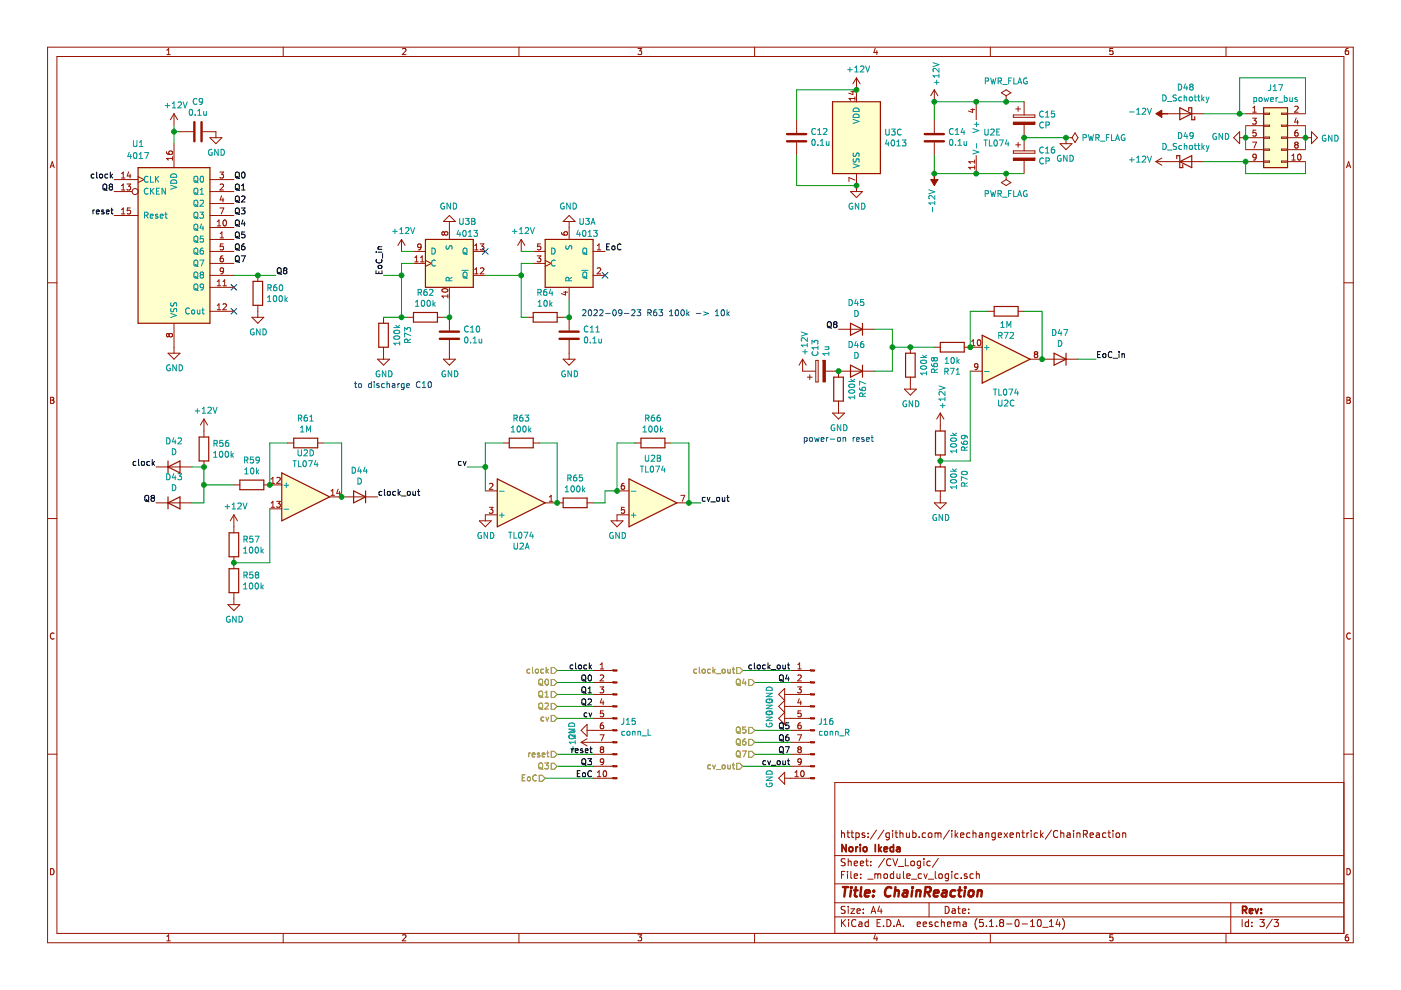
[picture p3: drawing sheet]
EESchema Schematic File Version 4
EELAYER 30 0
EELAYER END
$Descr A4 11693 8268
encoding utf-8
Sheet 3 3
Title "ChainReaction"
Date ""
Rev ""
Comp "Norio Ikeda"
Comment1 "https://github.com/ikechangexentrick/ChainReaction"
Comment2 ""
Comment3 ""
Comment4 ""
$EndDescr
$Comp
L Device:R R?
U 1 1
P 4350 3700
AR Path="/62E5D4CB" Ref="R?"  Part="1" 
AR Path="/62DBAF4C/62E5D4CB" Ref="R63"  Part="1" 
F 0 "R63" V 4143 3700 50  0000 C CNN
F 1 "100k" V 4234 3700 50  0000 C CNN
F 2 "Resistor_THT:R_Axial_DIN0207_L6.3mm_D2.5mm_P2.54mm_Vertical" V 4280 3700 50  0001 C CNN
F 3 "~" H 4350 3700 50  0001 C CNN
	1    4350 3700
	0    1    1    0   
$EndComp
$Comp
L power:GND #PWR?
U 1 1
P 4050 4300
AR Path="/62E5D4D1" Ref="#PWR?"  Part="1" 
AR Path="/62DBAF4C/62E5D4D1" Ref="#PWR081"  Part="1" 
F 0 "#PWR081" H 4050 4050 50  0001 C CNN
F 1 "GND" H 4055 4127 50  0000 C CNN
F 2 "" H 4050 4300 50  0001 C CNN
F 3 "" H 4050 4300 50  0001 C CNN
	1    4050 4300
	1    0    0    -1  
$EndComp
Wire Wire Line
	4200 3700 4050 3700
Wire Wire Line
	4500 3700 4650 3700
Wire Wire Line
	4650 3700 4650 4200
$Comp
L Device:R R?
U 1 1
P 4800 4200
AR Path="/62E5D4DB" Ref="R?"  Part="1" 
AR Path="/62DBAF4C/62E5D4DB" Ref="R65"  Part="1" 
F 0 "R65" V 4593 4200 50  0000 C CNN
F 1 "100k" V 4684 4200 50  0000 C CNN
F 2 "Resistor_THT:R_Axial_DIN0207_L6.3mm_D2.5mm_P2.54mm_Vertical" V 4730 4200 50  0001 C CNN
F 3 "~" H 4800 4200 50  0001 C CNN
	1    4800 4200
	0    1    1    0   
$EndComp
Connection ~ 4650 4200
$Comp
L Device:R R?
U 1 1
P 5450 3700
AR Path="/62E5D4E2" Ref="R?"  Part="1" 
AR Path="/62DBAF4C/62E5D4E2" Ref="R66"  Part="1" 
F 0 "R66" V 5243 3700 50  0000 C CNN
F 1 "100k" V 5334 3700 50  0000 C CNN
F 2 "Resistor_THT:R_Axial_DIN0207_L6.3mm_D2.5mm_P2.54mm_Vertical" V 5380 3700 50  0001 C CNN
F 3 "~" H 5450 3700 50  0001 C CNN
	1    5450 3700
	0    1    1    0   
$EndComp
Wire Wire Line
	4950 4200 5050 4200
Wire Wire Line
	5050 4200 5050 4100
Wire Wire Line
	5050 4100 5150 4100
Wire Wire Line
	5150 4100 5150 3700
Wire Wire Line
	5150 3700 5300 3700
Connection ~ 5150 4100
Wire Wire Line
	5600 3700 5750 3700
Wire Wire Line
	5750 3700 5750 4200
$Comp
L power:GND #PWR?
U 1 1
P 5150 4300
AR Path="/62E5D4F0" Ref="#PWR?"  Part="1" 
AR Path="/62DBAF4C/62E5D4F0" Ref="#PWR087"  Part="1" 
F 0 "#PWR087" H 5150 4050 50  0001 C CNN
F 1 "GND" H 5155 4127 50  0000 C CNN
F 2 "" H 5150 4300 50  0001 C CNN
F 3 "" H 5150 4300 50  0001 C CNN
	1    5150 4300
	1    0    0    -1  
$EndComp
Text Label 5850 4200 0    50   ~ 0
cv_out
Wire Wire Line
	5750 4200 5850 4200
Connection ~ 5750 4200
Text Label 7000 2750 2    50   ~ 0
Q8
Text Label 9150 3000 0    50   ~ 0
EoC_in
$Comp
L 4xxx:4013 U?
U 3 1
P 7150 1150
AR Path="/62DB5276/6304DAAF" Ref="U?"  Part="3" 
AR Path="/62DBAF4C/6304DAAF" Ref="U3"  Part="3" 
F 0 "U3" H 7380 1196 50  0000 L CNN
F 1 "4013" H 7380 1105 50  0000 L CNN
F 2 "Package_DIP:DIP-14_W7.62mm" H 7150 1150 50  0001 C CNN
F 3 "http://www.onsemi.com/pub/Collateral/MC14013B-D.PDF" H 7150 1150 50  0001 C CNN
	3    7150 1150
	1    0    0    -1  
$EndComp
$Comp
L Device:C C?
U 1 1
P 6650 1150
AR Path="/62DB5276/6304DAB5" Ref="C?"  Part="1" 
AR Path="/62DBAF4C/6304DAB5" Ref="C12"  Part="1" 
F 0 "C12" H 6535 1104 50  0000 R CNN
F 1 "0.1u" H 6535 1195 50  0000 R CNN
F 2 "Attenuverter:C_Axial_L4.8mm_D2.0mm_P2.54mm_Horizontal" H 6688 1000 50  0001 C CNN
F 3 "~" H 6650 1150 50  0001 C CNN
	1    6650 1150
	-1   0    0    1   
$EndComp
$Comp
L power:GND #PWR?
U 1 1
P 7150 1550
AR Path="/62DB5276/6304DABB" Ref="#PWR?"  Part="1" 
AR Path="/62DBAF4C/6304DABB" Ref="#PWR095"  Part="1" 
F 0 "#PWR095" H 7150 1300 50  0001 C CNN
F 1 "GND" H 7155 1377 50  0000 C CNN
F 2 "" H 7150 1550 50  0001 C CNN
F 3 "" H 7150 1550 50  0001 C CNN
	1    7150 1550
	1    0    0    -1  
$EndComp
$Comp
L power:+12V #PWR?
U 1 1
P 7150 750
AR Path="/62DB5276/6304DAC1" Ref="#PWR?"  Part="1" 
AR Path="/62DBAF4C/6304DAC1" Ref="#PWR094"  Part="1" 
F 0 "#PWR094" H 7150 600 50  0001 C CNN
F 1 "+12V" H 7165 923 50  0000 C CNN
F 2 "" H 7150 750 50  0001 C CNN
F 3 "" H 7150 750 50  0001 C CNN
	1    7150 750 
	1    0    0    -1  
$EndComp
Wire Wire Line
	7150 750  6650 750 
Wire Wire Line
	6650 750  6650 1000
Connection ~ 7150 750 
Wire Wire Line
	6650 1300 6650 1550
Wire Wire Line
	6650 1550 7150 1550
Connection ~ 7150 1550
$Comp
L Connector_Generic:Conn_02x05_Odd_Even J?
U 1 1
P 10600 1150
AR Path="/62DB5276/6304DACD" Ref="J?"  Part="1" 
AR Path="/62DBAF4C/6304DACD" Ref="J17"  Part="1" 
F 0 "J17" H 10650 1567 50  0000 C CNN
F 1 "power_bus" H 10650 1476 50  0000 C CNN
F 2 "Connector_PinHeader_2.54mm:PinHeader_2x05_P2.54mm_Vertical" H 10600 1150 50  0001 C CNN
F 3 "~" H 10600 1150 50  0001 C CNN
	1    10600 1150
	1    0    0    -1  
$EndComp
$Comp
L Device:D_Schottky D?
U 1 1
P 9900 950
AR Path="/62DB5276/6304DAD3" Ref="D?"  Part="1" 
AR Path="/62DBAF4C/6304DAD3" Ref="D48"  Part="1" 
F 0 "D48" H 9900 733 50  0000 C CNN
F 1 "D_Schottky" H 9900 824 50  0000 C CNN
F 2 "Diode_THT:D_DO-15_P2.54mm_Vertical_AnodeUp" H 9900 950 50  0001 C CNN
F 3 "~" H 9900 950 50  0001 C CNN
	1    9900 950 
	-1   0    0    1   
$EndComp
$Comp
L Device:D_Schottky D?
U 1 1
P 9900 1350
AR Path="/62DB5276/6304DAD9" Ref="D?"  Part="1" 
AR Path="/62DBAF4C/6304DAD9" Ref="D49"  Part="1" 
F 0 "D49" H 9900 1567 50  0000 C CNN
F 1 "D_Schottky" H 9900 1476 50  0000 C CNN
F 2 "Diode_THT:D_DO-15_P2.54mm_Vertical_AnodeUp" H 9900 1350 50  0001 C CNN
F 3 "~" H 9900 1350 50  0001 C CNN
	1    9900 1350
	1    0    0    -1  
$EndComp
$Comp
L power:GND #PWR?
U 1 1
P 10400 1150
AR Path="/62DB5276/6304DADF" Ref="#PWR?"  Part="1" 
AR Path="/62DBAF4C/6304DADF" Ref="#PWR0105"  Part="1" 
F 0 "#PWR0105" H 10400 900 50  0001 C CNN
F 1 "GND" V 10405 1022 50  0000 R CNN
F 2 "" H 10400 1150 50  0001 C CNN
F 3 "" H 10400 1150 50  0001 C CNN
	1    10400 1150
	0    1    -1   0   
$EndComp
$Comp
L power:GND #PWR?
U 1 1
P 10900 1150
AR Path="/62DB5276/6304DAE5" Ref="#PWR?"  Part="1" 
AR Path="/62DBAF4C/6304DAE5" Ref="#PWR0106"  Part="1" 
F 0 "#PWR0106" H 10900 900 50  0001 C CNN
F 1 "GND" V 10905 1022 50  0000 R CNN
F 2 "" H 10900 1150 50  0001 C CNN
F 3 "" H 10900 1150 50  0001 C CNN
	1    10900 1150
	0    -1   1    0   
$EndComp
Wire Wire Line
	10050 950  10350 950 
Wire Wire Line
	10350 950  10350 650 
Wire Wire Line
	10350 650  10900 650 
Wire Wire Line
	10900 650  10900 950 
Connection ~ 10350 950 
Wire Wire Line
	10350 950  10400 950 
Wire Wire Line
	10900 1350 10900 1450
Wire Wire Line
	10900 1450 10400 1450
Wire Wire Line
	10400 1450 10400 1350
Wire Wire Line
	10050 1350 10400 1350
Connection ~ 10400 1350
$Comp
L power:+12V #PWR?
U 1 1
P 9750 1350
AR Path="/62DB5276/6304DAF6" Ref="#PWR?"  Part="1" 
AR Path="/62DBAF4C/6304DAF6" Ref="#PWR0104"  Part="1" 
F 0 "#PWR0104" H 9750 1200 50  0001 C CNN
F 1 "+12V" V 9765 1478 50  0000 L CNN
F 2 "" H 9750 1350 50  0001 C CNN
F 3 "" H 9750 1350 50  0001 C CNN
	1    9750 1350
	0    -1   -1   0   
$EndComp
$Comp
L power:-12V #PWR?
U 1 1
P 9750 950
AR Path="/62DB5276/6304DAFC" Ref="#PWR?"  Part="1" 
AR Path="/62DBAF4C/6304DAFC" Ref="#PWR0103"  Part="1" 
F 0 "#PWR0103" H 9750 1050 50  0001 C CNN
F 1 "-12V" V 9765 1078 50  0000 L CNN
F 2 "" H 9750 950 50  0001 C CNN
F 3 "" H 9750 950 50  0001 C CNN
	1    9750 950 
	0    -1   -1   0   
$EndComp
$Comp
L Device:CP C?
U 1 1
P 8550 1000
AR Path="/62DB5276/6304DB02" Ref="C?"  Part="1" 
AR Path="/62DBAF4C/6304DB02" Ref="C15"  Part="1" 
F 0 "C15" H 8668 1046 50  0000 L CNN
F 1 "CP" H 8668 955 50  0000 L CNN
F 2 "Capacitor_THT:CP_Radial_D6.3mm_P2.50mm" H 8588 850 50  0001 C CNN
F 3 "~" H 8550 1000 50  0001 C CNN
	1    8550 1000
	1    0    0    -1  
$EndComp
$Comp
L Device:CP C?
U 1 1
P 8550 1300
AR Path="/62DB5276/6304DB08" Ref="C?"  Part="1" 
AR Path="/62DBAF4C/6304DB08" Ref="C16"  Part="1" 
F 0 "C16" H 8668 1346 50  0000 L CNN
F 1 "CP" H 8668 1255 50  0000 L CNN
F 2 "Capacitor_THT:CP_Radial_D6.3mm_P2.50mm" H 8588 1150 50  0001 C CNN
F 3 "~" H 8550 1300 50  0001 C CNN
	1    8550 1300
	1    0    0    -1  
$EndComp
$Comp
L power:GND #PWR?
U 1 1
P 8900 1150
AR Path="/62DB5276/6304DB0E" Ref="#PWR?"  Part="1" 
AR Path="/62DBAF4C/6304DB0E" Ref="#PWR0101"  Part="1" 
F 0 "#PWR0101" H 8900 900 50  0001 C CNN
F 1 "GND" H 8905 977 50  0000 C CNN
F 2 "" H 8900 1150 50  0001 C CNN
F 3 "" H 8900 1150 50  0001 C CNN
	1    8900 1150
	-1   0    0    -1  
$EndComp
Wire Wire Line
	8550 1150 8900 1150
Connection ~ 8550 1150
Wire Wire Line
	8550 850  8400 850 
$Comp
L power:PWR_FLAG #FLG?
U 1 1
P 8900 1150
AR Path="/62DB5276/6304DB17" Ref="#FLG?"  Part="1" 
AR Path="/62DBAF4C/6304DB17" Ref="#FLG03"  Part="1" 
F 0 "#FLG03" H 8900 1225 50  0001 C CNN
F 1 "PWR_FLAG" V 8900 1278 50  0000 L CNN
F 2 "" H 8900 1150 50  0001 C CNN
F 3 "~" H 8900 1150 50  0001 C CNN
	1    8900 1150
	0    1    1    0   
$EndComp
Connection ~ 8900 1150
$Comp
L power:PWR_FLAG #FLG?
U 1 1
P 8400 850
AR Path="/62DB5276/6304DB1E" Ref="#FLG?"  Part="1" 
AR Path="/62DBAF4C/6304DB1E" Ref="#FLG01"  Part="1" 
F 0 "#FLG01" H 8400 925 50  0001 C CNN
F 1 "PWR_FLAG" H 8400 1023 50  0000 C CNN
F 2 "" H 8400 850 50  0001 C CNN
F 3 "~" H 8400 850 50  0001 C CNN
	1    8400 850 
	1    0    0    -1  
$EndComp
$Comp
L power:PWR_FLAG #FLG?
U 1 1
P 8400 1450
AR Path="/62DB5276/6304DB24" Ref="#FLG?"  Part="1" 
AR Path="/62DBAF4C/6304DB24" Ref="#FLG02"  Part="1" 
F 0 "#FLG02" H 8400 1525 50  0001 C CNN
F 1 "PWR_FLAG" H 8400 1623 50  0000 C CNN
F 2 "" H 8400 1450 50  0001 C CNN
F 3 "~" H 8400 1450 50  0001 C CNN
	1    8400 1450
	-1   0    0    1   
$EndComp
Wire Wire Line
	8400 1450 8550 1450
$Comp
L Device:C C?
U 1 1
P 7800 1150
AR Path="/62DB5276/6304DB31" Ref="C?"  Part="1" 
AR Path="/62DBAF4C/6304DB31" Ref="C14"  Part="1" 
F 0 "C14" H 7685 1104 50  0000 R CNN
F 1 "0.1u" H 7685 1195 50  0000 R CNN
F 2 "Attenuverter:C_Axial_L4.8mm_D2.0mm_P2.54mm_Horizontal" H 7838 1000 50  0001 C CNN
F 3 "~" H 7800 1150 50  0001 C CNN
	1    7800 1150
	-1   0    0    1   
$EndComp
Wire Wire Line
	7800 850  7800 1000
Connection ~ 8400 850 
Wire Wire Line
	7800 1300 7800 1450
Connection ~ 8400 1450
$Comp
L 4xxx:4017 U?
U 1 1
P 1450 2000
AR Path="/6304DB41" Ref="U?"  Part="1" 
AR Path="/62DB5276/6304DB41" Ref="U?"  Part="1" 
AR Path="/62DBAF4C/6304DB41" Ref="U1"  Part="1" 
F 0 "U1" H 1150 2800 50  0000 C CNN
F 1 "4017" H 1150 2700 50  0000 C CNN
F 2 "Package_DIP:DIP-16_W7.62mm" H 1450 2000 50  0001 C CNN
F 3 "http://www.intersil.com/content/dam/Intersil/documents/cd40/cd4017bms-22bms.pdf" H 1450 2000 50  0001 C CNN
	1    1450 2000
	1    0    0    -1  
$EndComp
Text Label 1950 1500 0    50   ~ 0
Q0
Text Label 1950 1600 0    50   ~ 0
Q1
Text Label 1950 1700 0    50   ~ 0
Q2
Text Label 1950 1800 0    50   ~ 0
Q3
Text Label 1950 1900 0    50   ~ 0
Q4
Text Label 1950 2000 0    50   ~ 0
Q5
Text Label 1950 2100 0    50   ~ 0
Q6
Text Label 1950 2200 0    50   ~ 0
Q7
Text Label 950  1800 2    50   ~ 0
reset
Text Label 950  1500 2    50   ~ 0
clock
Text Label 2300 2300 0    50   ~ 0
Q8
Wire Wire Line
	1950 2300 2150 2300
$Comp
L Device:R R?
U 1 1
P 2150 2450
AR Path="/6304DB53" Ref="R?"  Part="1" 
AR Path="/62DB5276/6304DB53" Ref="R?"  Part="1" 
AR Path="/62DBAF4C/6304DB53" Ref="R60"  Part="1" 
F 0 "R60" H 2220 2496 50  0000 L CNN
F 1 "100k" H 2220 2405 50  0000 L CNN
F 2 "Resistor_THT:R_Axial_DIN0207_L6.3mm_D2.5mm_P2.54mm_Vertical" V 2080 2450 50  0001 C CNN
F 3 "~" H 2150 2450 50  0001 C CNN
	1    2150 2450
	1    0    0    -1  
$EndComp
$Comp
L power:GND #PWR?
U 1 1
P 2150 2600
AR Path="/6304DB59" Ref="#PWR?"  Part="1" 
AR Path="/62DB5276/6304DB59" Ref="#PWR?"  Part="1" 
AR Path="/62DBAF4C/6304DB59" Ref="#PWR077"  Part="1" 
F 0 "#PWR077" H 2150 2350 50  0001 C CNN
F 1 "GND" H 2155 2427 50  0000 C CNN
F 2 "" H 2150 2600 50  0001 C CNN
F 3 "" H 2150 2600 50  0001 C CNN
	1    2150 2600
	1    0    0    -1  
$EndComp
NoConn ~ 1950 2400
NoConn ~ 1950 2600
$Comp
L power:GND #PWR?
U 1 1
P 1450 2900
AR Path="/6304DB61" Ref="#PWR?"  Part="1" 
AR Path="/62DB5276/6304DB61" Ref="#PWR?"  Part="1" 
AR Path="/62DBAF4C/6304DB61" Ref="#PWR072"  Part="1" 
F 0 "#PWR072" H 1450 2650 50  0001 C CNN
F 1 "GND" H 1455 2727 50  0000 C CNN
F 2 "" H 1450 2900 50  0001 C CNN
F 3 "" H 1450 2900 50  0001 C CNN
	1    1450 2900
	1    0    0    -1  
$EndComp
$Comp
L power:+12V #PWR?
U 1 1
P 1450 1050
AR Path="/6304DB67" Ref="#PWR?"  Part="1" 
AR Path="/62DB5276/6304DB67" Ref="#PWR?"  Part="1" 
AR Path="/62DBAF4C/6304DB67" Ref="#PWR071"  Part="1" 
F 0 "#PWR071" H 1450 900 50  0001 C CNN
F 1 "+12V" H 1465 1223 50  0000 C CNN
F 2 "" H 1450 1050 50  0001 C CNN
F 3 "" H 1450 1050 50  0001 C CNN
	1    1450 1050
	1    0    0    -1  
$EndComp
$Comp
L Device:C C?
U 1 1
P 1650 1100
AR Path="/6304DB6D" Ref="C?"  Part="1" 
AR Path="/62DB5276/6304DB6D" Ref="C?"  Part="1" 
AR Path="/62DBAF4C/6304DB6D" Ref="C9"  Part="1" 
F 0 "C9" V 1398 1100 50  0000 C CNN
F 1 "0.1u" V 1489 1100 50  0000 C CNN
F 2 "Attenuverter:C_Axial_L4.8mm_D2.0mm_P2.54mm_Horizontal" H 1688 950 50  0001 C CNN
F 3 "~" H 1650 1100 50  0001 C CNN
	1    1650 1100
	0    1    1    0   
$EndComp
$Comp
L power:GND #PWR?
U 1 1
P 1800 1100
AR Path="/6304DB73" Ref="#PWR?"  Part="1" 
AR Path="/62DB5276/6304DB73" Ref="#PWR?"  Part="1" 
AR Path="/62DBAF4C/6304DB73" Ref="#PWR074"  Part="1" 
F 0 "#PWR074" H 1800 850 50  0001 C CNN
F 1 "GND" H 1805 927 50  0000 C CNN
F 2 "" H 1800 1100 50  0001 C CNN
F 3 "" H 1800 1100 50  0001 C CNN
	1    1800 1100
	1    0    0    -1  
$EndComp
Wire Wire Line
	1450 1050 1450 1100
Wire Wire Line
	1450 1100 1500 1100
Connection ~ 1450 1100
Wire Wire Line
	1450 1100 1450 1200
Text Label 950  1600 2    50   ~ 0
Q8
$Comp
L 4xxx:4013 U?
U 1 1
P 4750 2200
AR Path="/6304DB7E" Ref="U?"  Part="1" 
AR Path="/62DB5276/6304DB7E" Ref="U?"  Part="1" 
AR Path="/62DBAF4C/6304DB7E" Ref="U3"  Part="1" 
F 0 "U3" H 4900 2550 50  0000 C CNN
F 1 "4013" H 4900 2450 50  0000 C CNN
F 2 "Package_DIP:DIP-14_W7.62mm" H 4750 2200 50  0001 C CNN
F 3 "http://www.onsemi.com/pub/Collateral/MC14013B-D.PDF" H 4750 2200 50  0001 C CNN
	1    4750 2200
	1    0    0    -1  
$EndComp
$Comp
L 4xxx:4013 U?
U 2 1
P 3750 2200
AR Path="/6304DB84" Ref="U?"  Part="2" 
AR Path="/62DB5276/6304DB84" Ref="U?"  Part="2" 
AR Path="/62DBAF4C/6304DB84" Ref="U3"  Part="2" 
F 0 "U3" H 3900 2550 50  0000 C CNN
F 1 "4013" H 3900 2450 50  0000 C CNN
F 2 "Package_DIP:DIP-14_W7.62mm" H 3750 2200 50  0001 C CNN
F 3 "http://www.onsemi.com/pub/Collateral/MC14013B-D.PDF" H 3750 2200 50  0001 C CNN
	2    3750 2200
	1    0    0    -1  
$EndComp
$Comp
L Device:R R?
U 1 1
P 3550 2650
AR Path="/6304DB8A" Ref="R?"  Part="1" 
AR Path="/62DB5276/6304DB8A" Ref="R?"  Part="1" 
AR Path="/62DBAF4C/6304DB8A" Ref="R62"  Part="1" 
F 0 "R62" V 3343 2650 50  0000 C CNN
F 1 "100k" V 3434 2650 50  0000 C CNN
F 2 "Resistor_THT:R_Axial_DIN0207_L6.3mm_D2.5mm_P2.54mm_Vertical" V 3480 2650 50  0001 C CNN
F 3 "~" H 3550 2650 50  0001 C CNN
	1    3550 2650
	0    1    1    0   
$EndComp
$Comp
L Device:C C?
U 1 1
P 3750 2800
AR Path="/6304DB90" Ref="C?"  Part="1" 
AR Path="/62DB5276/6304DB90" Ref="C?"  Part="1" 
AR Path="/62DBAF4C/6304DB90" Ref="C10"  Part="1" 
F 0 "C10" H 3635 2754 50  0000 R CNN
F 1 "0.1u" H 3635 2845 50  0000 R CNN
F 2 "Attenuverter:C_Axial_L4.8mm_D3.1mm_P5.08mm_Horizontal" H 3788 2650 50  0001 C CNN
F 3 "~" H 3750 2800 50  0001 C CNN
	1    3750 2800
	-1   0    0    1   
$EndComp
$Comp
L power:GND #PWR?
U 1 1
P 3750 2950
AR Path="/6304DB96" Ref="#PWR?"  Part="1" 
AR Path="/62DB5276/6304DB96" Ref="#PWR?"  Part="1" 
AR Path="/62DBAF4C/6304DB96" Ref="#PWR080"  Part="1" 
F 0 "#PWR080" H 3750 2700 50  0001 C CNN
F 1 "GND" H 3755 2777 50  0000 C CNN
F 2 "" H 3750 2950 50  0001 C CNN
F 3 "" H 3750 2950 50  0001 C CNN
	1    3750 2950
	1    0    0    -1  
$EndComp
Wire Wire Line
	3750 2500 3750 2650
Wire Wire Line
	3750 2650 3700 2650
Connection ~ 3750 2650
Wire Wire Line
	3400 2650 3350 2650
Wire Wire Line
	3350 2650 3350 2300
Wire Wire Line
	3350 2200 3450 2200
Wire Wire Line
	3450 2100 3350 2100
$Comp
L power:+12V #PWR?
U 1 1
P 3350 2100
AR Path="/6304DBA3" Ref="#PWR?"  Part="1" 
AR Path="/62DB5276/6304DBA3" Ref="#PWR?"  Part="1" 
AR Path="/62DBAF4C/6304DBA3" Ref="#PWR078"  Part="1" 
F 0 "#PWR078" H 3350 1950 50  0001 C CNN
F 1 "+12V" H 3365 2273 50  0000 C CNN
F 2 "" H 3350 2100 50  0001 C CNN
F 3 "" H 3350 2100 50  0001 C CNN
	1    3350 2100
	1    0    0    -1  
$EndComp
$Comp
L power:GND #PWR?
U 1 1
P 3750 1900
AR Path="/6304DBA9" Ref="#PWR?"  Part="1" 
AR Path="/62DB5276/6304DBA9" Ref="#PWR?"  Part="1" 
AR Path="/62DBAF4C/6304DBA9" Ref="#PWR079"  Part="1" 
F 0 "#PWR079" H 3750 1650 50  0001 C CNN
F 1 "GND" H 3755 1727 50  0000 C CNN
F 2 "" H 3750 1900 50  0001 C CNN
F 3 "" H 3750 1900 50  0001 C CNN
	1    3750 1900
	-1   0    0    1   
$EndComp
Wire Wire Line
	4450 2100 4350 2100
$Comp
L power:+12V #PWR?
U 1 1
P 4350 2100
AR Path="/6304DBB0" Ref="#PWR?"  Part="1" 
AR Path="/62DB5276/6304DBB0" Ref="#PWR?"  Part="1" 
AR Path="/62DBAF4C/6304DBB0" Ref="#PWR082"  Part="1" 
F 0 "#PWR082" H 4350 1950 50  0001 C CNN
F 1 "+12V" H 4365 2273 50  0000 C CNN
F 2 "" H 4350 2100 50  0001 C CNN
F 3 "" H 4350 2100 50  0001 C CNN
	1    4350 2100
	1    0    0    -1  
$EndComp
$Comp
L Device:R R?
U 1 1
P 4550 2650
AR Path="/6304DBB6" Ref="R?"  Part="1" 
AR Path="/62DB5276/6304DBB6" Ref="R?"  Part="1" 
AR Path="/62DBAF4C/6304DBB6" Ref="R64"  Part="1" 
F 0 "R64" V 4343 2650 50  0000 C CNN
F 1 "10k" V 4434 2650 50  0000 C CNN
F 2 "Resistor_THT:R_Axial_DIN0207_L6.3mm_D2.5mm_P2.54mm_Vertical" V 4480 2650 50  0001 C CNN
F 3 "~" H 4550 2650 50  0001 C CNN
	1    4550 2650
	0    1    1    0   
$EndComp
$Comp
L Device:C C?
U 1 1
P 4750 2800
AR Path="/6304DBBC" Ref="C?"  Part="1" 
AR Path="/62DB5276/6304DBBC" Ref="C?"  Part="1" 
AR Path="/62DBAF4C/6304DBBC" Ref="C11"  Part="1" 
F 0 "C11" H 4635 2754 50  0000 R CNN
F 1 "0.1u" H 4635 2845 50  0000 R CNN
F 2 "Attenuverter:C_Axial_L4.8mm_D3.1mm_P5.08mm_Horizontal" H 4788 2650 50  0001 C CNN
F 3 "~" H 4750 2800 50  0001 C CNN
	1    4750 2800
	-1   0    0    1   
$EndComp
$Comp
L power:GND #PWR?
U 1 1
P 4750 2950
AR Path="/6304DBC2" Ref="#PWR?"  Part="1" 
AR Path="/62DB5276/6304DBC2" Ref="#PWR?"  Part="1" 
AR Path="/62DBAF4C/6304DBC2" Ref="#PWR084"  Part="1" 
F 0 "#PWR084" H 4750 2700 50  0001 C CNN
F 1 "GND" H 4755 2777 50  0000 C CNN
F 2 "" H 4750 2950 50  0001 C CNN
F 3 "" H 4750 2950 50  0001 C CNN
	1    4750 2950
	1    0    0    -1  
$EndComp
Wire Wire Line
	4750 2500 4750 2650
Wire Wire Line
	4750 2650 4700 2650
Connection ~ 4750 2650
Wire Wire Line
	4400 2650 4350 2650
Wire Wire Line
	4350 2650 4350 2300
Wire Wire Line
	4450 2200 4350 2200
Wire Wire Line
	4050 2300 4350 2300
Connection ~ 4350 2300
Wire Wire Line
	4350 2300 4350 2200
NoConn ~ 4050 2100
NoConn ~ 5050 2300
Wire Wire Line
	3350 2300 3200 2300
Connection ~ 3350 2300
Wire Wire Line
	3350 2300 3350 2200
Text Label 5050 2100 0    50   ~ 0
EoC
Text Label 3200 2300 1    50   ~ 0
EoC_in
$Comp
L power:GND #PWR?
U 1 1
P 4750 1900
AR Path="/6304DBD8" Ref="#PWR?"  Part="1" 
AR Path="/62DB5276/6304DBD8" Ref="#PWR?"  Part="1" 
AR Path="/62DBAF4C/6304DBD8" Ref="#PWR083"  Part="1" 
F 0 "#PWR083" H 4750 1650 50  0001 C CNN
F 1 "GND" H 4755 1727 50  0000 C CNN
F 2 "" H 4750 1900 50  0001 C CNN
F 3 "" H 4750 1900 50  0001 C CNN
	1    4750 1900
	-1   0    0    1   
$EndComp
$Comp
L Device:D D?
U 1 1
P 1450 3900
AR Path="/6304DBDE" Ref="D?"  Part="1" 
AR Path="/62DB5276/6304DBDE" Ref="D?"  Part="1" 
AR Path="/62DBAF4C/6304DBDE" Ref="D42"  Part="1" 
F 0 "D42" H 1450 4117 50  0000 C CNN
F 1 "D" H 1450 4026 50  0000 C CNN
F 2 "Diode_THT:D_DO-34_SOD68_P2.54mm_Vertical_AnodeUp" H 1450 3900 50  0001 C CNN
F 3 "~" H 1450 3900 50  0001 C CNN
	1    1450 3900
	1    0    0    -1  
$EndComp
$Comp
L Device:D D?
U 1 1
P 1450 4200
AR Path="/6304DBE4" Ref="D?"  Part="1" 
AR Path="/62DB5276/6304DBE4" Ref="D?"  Part="1" 
AR Path="/62DBAF4C/6304DBE4" Ref="D43"  Part="1" 
F 0 "D43" H 1450 4417 50  0000 C CNN
F 1 "D" H 1450 4326 50  0000 C CNN
F 2 "Diode_THT:D_DO-34_SOD68_P2.54mm_Vertical_AnodeUp" H 1450 4200 50  0001 C CNN
F 3 "~" H 1450 4200 50  0001 C CNN
	1    1450 4200
	1    0    0    -1  
$EndComp
$Comp
L Device:R R?
U 1 1
P 1700 3750
AR Path="/6304DBEA" Ref="R?"  Part="1" 
AR Path="/62DB5276/6304DBEA" Ref="R?"  Part="1" 
AR Path="/62DBAF4C/6304DBEA" Ref="R56"  Part="1" 
F 0 "R56" H 1770 3796 50  0000 L CNN
F 1 "100k" H 1770 3705 50  0000 L CNN
F 2 "Resistor_THT:R_Axial_DIN0207_L6.3mm_D2.5mm_P2.54mm_Vertical" V 1630 3750 50  0001 C CNN
F 3 "~" H 1700 3750 50  0001 C CNN
	1    1700 3750
	1    0    0    -1  
$EndComp
$Comp
L power:+12V #PWR?
U 1 1
P 1700 3600
AR Path="/6304DBF0" Ref="#PWR?"  Part="1" 
AR Path="/62DB5276/6304DBF0" Ref="#PWR?"  Part="1" 
AR Path="/62DBAF4C/6304DBF0" Ref="#PWR073"  Part="1" 
F 0 "#PWR073" H 1700 3450 50  0001 C CNN
F 1 "+12V" H 1715 3773 50  0000 C CNN
F 2 "" H 1700 3600 50  0001 C CNN
F 3 "" H 1700 3600 50  0001 C CNN
	1    1700 3600
	1    0    0    -1  
$EndComp
Wire Wire Line
	1600 3900 1700 3900
Wire Wire Line
	1700 3900 1700 4050
Wire Wire Line
	1700 4200 1600 4200
Connection ~ 1700 3900
$Comp
L Device:R R?
U 1 1
P 2100 4050
AR Path="/6304DBFA" Ref="R?"  Part="1" 
AR Path="/62DB5276/6304DBFA" Ref="R?"  Part="1" 
AR Path="/62DBAF4C/6304DBFA" Ref="R59"  Part="1" 
F 0 "R59" V 1893 4050 50  0000 C CNN
F 1 "10k" V 1984 4050 50  0000 C CNN
F 2 "Resistor_THT:R_Axial_DIN0207_L6.3mm_D2.5mm_P2.54mm_Vertical" V 2030 4050 50  0001 C CNN
F 3 "~" H 2100 4050 50  0001 C CNN
	1    2100 4050
	0    1    1    0   
$EndComp
$Comp
L Device:R R?
U 1 1
P 2550 3700
AR Path="/6304DC00" Ref="R?"  Part="1" 
AR Path="/62DB5276/6304DC00" Ref="R?"  Part="1" 
AR Path="/62DBAF4C/6304DC00" Ref="R61"  Part="1" 
F 0 "R61" V 2343 3700 50  0000 C CNN
F 1 "1M" V 2434 3700 50  0000 C CNN
F 2 "Resistor_THT:R_Axial_DIN0207_L6.3mm_D2.5mm_P2.54mm_Vertical" V 2480 3700 50  0001 C CNN
F 3 "~" H 2550 3700 50  0001 C CNN
	1    2550 3700
	0    1    1    0   
$EndComp
Wire Wire Line
	2250 4050 2250 3700
Wire Wire Line
	2250 3700 2400 3700
Connection ~ 2250 4050
Wire Wire Line
	2700 3700 2850 3700
Wire Wire Line
	2850 3700 2850 4150
$Comp
L Device:D D?
U 1 1
P 3000 4150
AR Path="/6304DC0B" Ref="D?"  Part="1" 
AR Path="/62DB5276/6304DC0B" Ref="D?"  Part="1" 
AR Path="/62DBAF4C/6304DC0B" Ref="D44"  Part="1" 
F 0 "D44" H 3000 3933 50  0000 C CNN
F 1 "D" H 3000 4024 50  0000 C CNN
F 2 "Diode_THT:D_DO-34_SOD68_P2.54mm_Vertical_AnodeUp" H 3000 4150 50  0001 C CNN
F 3 "~" H 3000 4150 50  0001 C CNN
	1    3000 4150
	-1   0    0    1   
$EndComp
Connection ~ 2850 4150
$Comp
L Device:R R?
U 1 1
P 1950 4550
AR Path="/6304DC12" Ref="R?"  Part="1" 
AR Path="/62DB5276/6304DC12" Ref="R?"  Part="1" 
AR Path="/62DBAF4C/6304DC12" Ref="R57"  Part="1" 
F 0 "R57" H 2020 4596 50  0000 L CNN
F 1 "100k" H 2020 4505 50  0000 L CNN
F 2 "Resistor_THT:R_Axial_DIN0207_L6.3mm_D2.5mm_P2.54mm_Vertical" V 1880 4550 50  0001 C CNN
F 3 "~" H 1950 4550 50  0001 C CNN
	1    1950 4550
	1    0    0    -1  
$EndComp
$Comp
L Device:R R?
U 1 1
P 1950 4850
AR Path="/6304DC18" Ref="R?"  Part="1" 
AR Path="/62DB5276/6304DC18" Ref="R?"  Part="1" 
AR Path="/62DBAF4C/6304DC18" Ref="R58"  Part="1" 
F 0 "R58" H 2020 4896 50  0000 L CNN
F 1 "100k" H 2020 4805 50  0000 L CNN
F 2 "Resistor_THT:R_Axial_DIN0207_L6.3mm_D2.5mm_P2.54mm_Vertical" V 1880 4850 50  0001 C CNN
F 3 "~" H 1950 4850 50  0001 C CNN
	1    1950 4850
	1    0    0    -1  
$EndComp
$Comp
L power:+12V #PWR?
U 1 1
P 1950 4400
AR Path="/6304DC1E" Ref="#PWR?"  Part="1" 
AR Path="/62DB5276/6304DC1E" Ref="#PWR?"  Part="1" 
AR Path="/62DBAF4C/6304DC1E" Ref="#PWR075"  Part="1" 
F 0 "#PWR075" H 1950 4250 50  0001 C CNN
F 1 "+12V" H 1965 4573 50  0000 C CNN
F 2 "" H 1950 4400 50  0001 C CNN
F 3 "" H 1950 4400 50  0001 C CNN
	1    1950 4400
	1    0    0    -1  
$EndComp
$Comp
L power:GND #PWR?
U 1 1
P 1950 5000
AR Path="/6304DC24" Ref="#PWR?"  Part="1" 
AR Path="/62DB5276/6304DC24" Ref="#PWR?"  Part="1" 
AR Path="/62DBAF4C/6304DC24" Ref="#PWR076"  Part="1" 
F 0 "#PWR076" H 1950 4750 50  0001 C CNN
F 1 "GND" H 1955 4827 50  0000 C CNN
F 2 "" H 1950 5000 50  0001 C CNN
F 3 "" H 1950 5000 50  0001 C CNN
	1    1950 5000
	1    0    0    -1  
$EndComp
Wire Wire Line
	1950 4700 2250 4700
Connection ~ 1950 4700
Wire Wire Line
	1700 4050 1950 4050
Connection ~ 1700 4050
Wire Wire Line
	1700 4050 1700 4200
Text Label 1300 3900 2    50   ~ 0
clock
Text Label 1300 4200 2    50   ~ 0
Q8
Text Label 3150 4150 0    50   ~ 0
clock_out
Wire Wire Line
	2250 4700 2250 4250
$Comp
L power:GND #PWR?
U 1 1
P 7000 3400
AR Path="/6304DC36" Ref="#PWR?"  Part="1" 
AR Path="/62DB5276/6304DC36" Ref="#PWR?"  Part="1" 
AR Path="/62DBAF4C/6304DC36" Ref="#PWR093"  Part="1" 
F 0 "#PWR093" H 7000 3150 50  0001 C CNN
F 1 "GND" H 7005 3227 50  0000 C CNN
F 2 "" H 7000 3400 50  0001 C CNN
F 3 "" H 7000 3400 50  0001 C CNN
	1    7000 3400
	1    0    0    -1  
$EndComp
$Comp
L Amplifier_Operational:TL074 U2
U 1 1
P 4350 4200
F 0 "U2" H 4350 4567 50  0000 C CNN
F 1 "TL074" H 4350 4476 50  0000 C CNN
F 2 "Package_DIP:DIP-14_W7.62mm" H 4300 4300 50  0001 C CNN
F 3 "http://www.ti.com/lit/ds/symlink/tl071.pdf" H 4400 4400 50  0001 C CNN
	1    4350 4200
	1    0    0    1   
$EndComp
$Comp
L Amplifier_Operational:TL074 U2
U 2 1
P 5450 4200
F 0 "U2" H 5450 3833 50  0000 C CNN
F 1 "TL074" H 5450 3924 50  0000 C CNN
F 2 "Package_DIP:DIP-14_W7.62mm" H 5400 4300 50  0001 C CNN
F 3 "http://www.ti.com/lit/ds/symlink/tl071.pdf" H 5500 4400 50  0001 C CNN
	2    5450 4200
	1    0    0    1   
$EndComp
$Comp
L Amplifier_Operational:TL074 U2
U 3 1
P 8400 3000
F 0 "U2" H 8400 2633 50  0000 C CNN
F 1 "TL074" H 8400 2724 50  0000 C CNN
F 2 "Package_DIP:DIP-14_W7.62mm" H 8350 3100 50  0001 C CNN
F 3 "http://www.ti.com/lit/ds/symlink/tl071.pdf" H 8450 3200 50  0001 C CNN
	3    8400 3000
	1    0    0    -1  
$EndComp
$Comp
L Amplifier_Operational:TL074 U2
U 4 1
P 2550 4150
F 0 "U2" H 2550 4517 50  0000 C CNN
F 1 "TL074" H 2550 4426 50  0000 C CNN
F 2 "Package_DIP:DIP-14_W7.62mm" H 2500 4250 50  0001 C CNN
F 3 "http://www.ti.com/lit/ds/symlink/tl071.pdf" H 2600 4350 50  0001 C CNN
	4    2550 4150
	1    0    0    -1  
$EndComp
Wire Wire Line
	7800 850  8150 850 
Wire Wire Line
	7800 1450 8150 1450
$Comp
L Amplifier_Operational:TL074 U2
U 5 1
P 8250 1150
F 0 "U2" H 8208 1196 50  0000 L CNN
F 1 "TL074" H 8208 1105 50  0000 L CNN
F 2 "Package_DIP:DIP-14_W7.62mm" H 8200 1250 50  0001 C CNN
F 3 "http://www.ti.com/lit/ds/symlink/tl071.pdf" H 8300 1350 50  0001 C CNN
	5    8250 1150
	1    0    0    -1  
$EndComp
Connection ~ 8150 1450
Wire Wire Line
	8150 1450 8400 1450
Connection ~ 8150 850 
Wire Wire Line
	8150 850  8400 850 
Wire Wire Line
	4050 3700 4050 3900
Text Label 3900 3900 2    50   ~ 0
cv
Wire Wire Line
	3900 3900 4050 3900
Connection ~ 4050 3900
Wire Wire Line
	4050 3900 4050 4100
$Comp
L Connector:Conn_01x10_Male J15
U 1 1
P 5150 6000
F 0 "J15" H 5122 5974 50  0000 R CNN
F 1 "conn_L" H 5122 5883 50  0000 R CNN
F 2 "Connector_PinHeader_2.54mm:PinHeader_1x10_P2.54mm_Vertical" H 5150 6000 50  0001 C CNN
F 3 "~" H 5150 6000 50  0001 C CNN
	1    5150 6000
	-1   0    0    -1  
$EndComp
$Comp
L Connector:Conn_01x10_Male J16
U 1 1
P 6800 6000
F 0 "J16" H 6772 5974 50  0000 R CNN
F 1 "conn_R" H 6772 5883 50  0000 R CNN
F 2 "Connector_PinHeader_2.54mm:PinHeader_1x10_P2.54mm_Vertical" H 6800 6000 50  0001 C CNN
F 3 "~" H 6800 6000 50  0001 C CNN
	1    6800 6000
	-1   0    0    -1  
$EndComp
$Comp
L power:-12V #PWR?
U 1 1
P 7800 1450
AR Path="/62DB5276/62DD600D" Ref="#PWR?"  Part="1" 
AR Path="/62DBAF4C/62DD600D" Ref="#PWR098"  Part="1" 
F 0 "#PWR098" H 7800 1550 50  0001 C CNN
F 1 "-12V" V 7815 1578 50  0000 L CNN
F 2 "" H 7800 1450 50  0001 C CNN
F 3 "" H 7800 1450 50  0001 C CNN
	1    7800 1450
	-1   0    0    1   
$EndComp
Connection ~ 7800 1450
$Comp
L power:+12V #PWR?
U 1 1
P 7800 850
AR Path="/62DB5276/62DD6840" Ref="#PWR?"  Part="1" 
AR Path="/62DBAF4C/62DD6840" Ref="#PWR097"  Part="1" 
F 0 "#PWR097" H 7800 700 50  0001 C CNN
F 1 "+12V" V 7815 978 50  0000 L CNN
F 2 "" H 7800 850 50  0001 C CNN
F 3 "" H 7800 850 50  0001 C CNN
	1    7800 850 
	1    0    0    -1  
$EndComp
Connection ~ 7800 850 
Wire Wire Line
	10400 1050 10400 1150
Connection ~ 10400 1150
Wire Wire Line
	10400 1150 10400 1250
Wire Wire Line
	10900 1050 10900 1150
Connection ~ 10900 1150
Wire Wire Line
	10900 1150 10900 1250
Text Label 4950 5700 2    50   ~ 0
Q0
Text Label 4950 5800 2    50   ~ 0
Q1
Text Label 4950 5900 2    50   ~ 0
Q2
Text Label 4950 6400 2    50   ~ 0
Q3
Text Label 6600 5700 2    50   ~ 0
Q4
Text Label 6600 6100 2    50   ~ 0
Q5
Text Label 6600 6200 2    50   ~ 0
Q6
Text Label 6600 6300 2    50   ~ 0
Q7
Text Label 6600 6400 2    50   ~ 0
cv_out
Text Label 4950 6300 2    50   ~ 0
reset
Text Label 4950 5600 2    50   ~ 0
clock
Text Label 6600 5600 2    50   ~ 0
clock_out
Text Label 4950 6500 2    50   ~ 0
EoC
$Comp
L power:+12V #PWR?
U 1 1
P 4950 6200
AR Path="/62E1DD8A" Ref="#PWR?"  Part="1" 
AR Path="/62DB6940/62E1DD8A" Ref="#PWR?"  Part="1" 
AR Path="/62DBAF4C/62E1DD8A" Ref="#PWR086"  Part="1" 
F 0 "#PWR086" H 4950 6050 50  0001 C CNN
F 1 "+12V" H 4965 6373 50  0000 C CNN
F 2 "" H 4950 6200 50  0001 C CNN
F 3 "" H 4950 6200 50  0001 C CNN
	1    4950 6200
	0    -1   -1   0   
$EndComp
$Comp
L power:GND #PWR?
U 1 1
P 6600 6500
AR Path="/62E1DD90" Ref="#PWR?"  Part="1" 
AR Path="/62DB6940/62E1DD90" Ref="#PWR?"  Part="1" 
AR Path="/62DBAF4C/62E1DD90" Ref="#PWR091"  Part="1" 
F 0 "#PWR091" H 6600 6250 50  0001 C CNN
F 1 "GND" H 6605 6327 50  0000 C CNN
F 2 "" H 6600 6500 50  0001 C CNN
F 3 "" H 6600 6500 50  0001 C CNN
	1    6600 6500
	0    1    1    0   
$EndComp
Text HLabel 4650 5600 0    50   Input ~ 0
clock
Text HLabel 4650 5800 0    50   Input ~ 0
Q1
Text HLabel 4650 5700 0    50   Input ~ 0
Q0
Text HLabel 4650 5900 0    50   Input ~ 0
Q2
Text HLabel 4650 6400 0    50   Input ~ 0
Q3
Text HLabel 6300 5700 0    50   Input ~ 0
Q4
Text HLabel 6300 6100 0    50   Input ~ 0
Q5
Text HLabel 6300 6200 0    50   Input ~ 0
Q6
Text HLabel 6300 6300 0    50   Input ~ 0
Q7
Text HLabel 4650 6300 0    50   Input ~ 0
reset
Text HLabel 6200 5600 0    50   Input ~ 0
clock_out
Text HLabel 4550 6500 0    50   Input ~ 0
EoC
Text HLabel 6200 6400 0    50   Input ~ 0
cv_out
Wire Wire Line
	4650 5600 4950 5600
Wire Wire Line
	4950 5700 4650 5700
Wire Wire Line
	4650 5800 4950 5800
Wire Wire Line
	4950 5900 4650 5900
Wire Wire Line
	4650 6400 4950 6400
Wire Wire Line
	6600 5700 6300 5700
Wire Wire Line
	6300 6100 6600 6100
Wire Wire Line
	6600 6200 6300 6200
Wire Wire Line
	6300 6300 6600 6300
Wire Wire Line
	4950 6300 4650 6300
Wire Wire Line
	6200 5600 6600 5600
Wire Wire Line
	4950 6500 4550 6500
Wire Wire Line
	6200 6400 6600 6400
Text Label 4950 6000 2    50   ~ 0
cv
$Comp
L power:GND #PWR?
U 1 1
P 4950 6100
AR Path="/62E1DDB1" Ref="#PWR?"  Part="1" 
AR Path="/62DB6940/62E1DDB1" Ref="#PWR?"  Part="1" 
AR Path="/62DBAF4C/62E1DDB1" Ref="#PWR085"  Part="1" 
F 0 "#PWR085" H 4950 5850 50  0001 C CNN
F 1 "GND" H 4955 5927 50  0000 C CNN
F 2 "" H 4950 6100 50  0001 C CNN
F 3 "" H 4950 6100 50  0001 C CNN
	1    4950 6100
	0    1    1    0   
$EndComp
$Comp
L power:GND #PWR?
U 1 1
P 6600 5800
AR Path="/62E1DDB7" Ref="#PWR?"  Part="1" 
AR Path="/62DB6940/62E1DDB7" Ref="#PWR?"  Part="1" 
AR Path="/62DBAF4C/62E1DDB7" Ref="#PWR088"  Part="1" 
F 0 "#PWR088" H 6600 5550 50  0001 C CNN
F 1 "GND" H 6605 5627 50  0000 C CNN
F 2 "" H 6600 5800 50  0001 C CNN
F 3 "" H 6600 5800 50  0001 C CNN
	1    6600 5800
	0    1    1    0   
$EndComp
Text HLabel 4650 6000 0    50   Input ~ 0
cv
Wire Wire Line
	4650 6000 4950 6000
$Comp
L power:GND #PWR?
U 1 1
P 6600 5900
AR Path="/62E1DDCB" Ref="#PWR?"  Part="1" 
AR Path="/62DB6940/62E1DDCB" Ref="#PWR?"  Part="1" 
AR Path="/62DBAF4C/62E1DDCB" Ref="#PWR089"  Part="1" 
F 0 "#PWR089" H 6600 5650 50  0001 C CNN
F 1 "GND" H 6605 5727 50  0000 C CNN
F 2 "" H 6600 5900 50  0001 C CNN
F 3 "" H 6600 5900 50  0001 C CNN
	1    6600 5900
	0    1    1    0   
$EndComp
$Comp
L power:GND #PWR?
U 1 1
P 6600 6000
AR Path="/62E1DDD1" Ref="#PWR?"  Part="1" 
AR Path="/62DB6940/62E1DDD1" Ref="#PWR?"  Part="1" 
AR Path="/62DBAF4C/62E1DDD1" Ref="#PWR090"  Part="1" 
F 0 "#PWR090" H 6600 5750 50  0001 C CNN
F 1 "GND" H 6605 5827 50  0000 C CNN
F 2 "" H 6600 6000 50  0001 C CNN
F 3 "" H 6600 6000 50  0001 C CNN
	1    6600 6000
	0    1    1    0   
$EndComp
Text Notes 4850 2650 0    50   ~ 0
2022-09-23 R63 100k -> 10k
$Comp
L Device:D D?
U 1 1
P 7150 2750
AR Path="/632EE43E" Ref="D?"  Part="1" 
AR Path="/62DB5276/632EE43E" Ref="D?"  Part="1" 
AR Path="/62DBAF4C/632EE43E" Ref="D45"  Part="1" 
F 0 "D45" H 7150 2533 50  0000 C CNN
F 1 "D" H 7150 2624 50  0000 C CNN
F 2 "Diode_THT:D_DO-34_SOD68_P2.54mm_Vertical_AnodeUp" H 7150 2750 50  0001 C CNN
F 3 "~" H 7150 2750 50  0001 C CNN
	1    7150 2750
	-1   0    0    1   
$EndComp
$Comp
L Device:D D?
U 1 1
P 7150 3100
AR Path="/632EE9A0" Ref="D?"  Part="1" 
AR Path="/62DB5276/632EE9A0" Ref="D?"  Part="1" 
AR Path="/62DBAF4C/632EE9A0" Ref="D46"  Part="1" 
F 0 "D46" H 7150 2883 50  0000 C CNN
F 1 "D" H 7150 2974 50  0000 C CNN
F 2 "Diode_THT:D_DO-34_SOD68_P2.54mm_Vertical_AnodeUp" H 7150 3100 50  0001 C CNN
F 3 "~" H 7150 3100 50  0001 C CNN
	1    7150 3100
	-1   0    0    1   
$EndComp
$Comp
L Device:D D?
U 1 1
P 8850 3000
AR Path="/632F3122" Ref="D?"  Part="1" 
AR Path="/62DB5276/632F3122" Ref="D?"  Part="1" 
AR Path="/62DBAF4C/632F3122" Ref="D47"  Part="1" 
F 0 "D47" H 8850 2783 50  0000 C CNN
F 1 "D" H 8850 2874 50  0000 C CNN
F 2 "Diode_THT:D_DO-34_SOD68_P2.54mm_Vertical_AnodeUp" H 8850 3000 50  0001 C CNN
F 3 "~" H 8850 3000 50  0001 C CNN
	1    8850 3000
	-1   0    0    1   
$EndComp
$Comp
L Device:CP C?
U 1 1
P 6850 3100
AR Path="/62DB5276/632F67B2" Ref="C?"  Part="1" 
AR Path="/62DBAF4C/632F67B2" Ref="C13"  Part="1" 
F 0 "C13" H 6968 3146 50  0000 L CNN
F 1 "1u" H 6968 3055 50  0000 L CNN
F 2 "Capacitor_THT:CP_Radial_D5.0mm_P2.50mm" H 6888 2950 50  0001 C CNN
F 3 "~" H 6850 3100 50  0001 C CNN
	1    6850 3100
	0    -1   -1   0   
$EndComp
$Comp
L power:+12V #PWR?
U 1 1
P 6700 3100
AR Path="/62DB5276/632F703B" Ref="#PWR?"  Part="1" 
AR Path="/62DBAF4C/632F703B" Ref="#PWR092"  Part="1" 
F 0 "#PWR092" H 6700 2950 50  0001 C CNN
F 1 "+12V" V 6715 3228 50  0000 L CNN
F 2 "" H 6700 3100 50  0001 C CNN
F 3 "" H 6700 3100 50  0001 C CNN
	1    6700 3100
	1    0    0    -1  
$EndComp
$Comp
L Device:R R?
U 1 1
P 7000 3250
AR Path="/632F7C95" Ref="R?"  Part="1" 
AR Path="/62DBAF4C/632F7C95" Ref="R67"  Part="1" 
F 0 "R67" V 6793 3250 50  0000 C CNN
F 1 "100k" V 6884 3250 50  0000 C CNN
F 2 "Resistor_THT:R_Axial_DIN0207_L6.3mm_D2.5mm_P2.54mm_Vertical" V 6930 3250 50  0001 C CNN
F 3 "~" H 7000 3250 50  0001 C CNN
	1    7000 3250
	-1   0    0    1   
$EndComp
$Comp
L Device:R R?
U 1 1
P 7850 3700
AR Path="/632F86DE" Ref="R?"  Part="1" 
AR Path="/62DBAF4C/632F86DE" Ref="R69"  Part="1" 
F 0 "R69" V 7643 3700 50  0000 C CNN
F 1 "100k" V 7734 3700 50  0000 C CNN
F 2 "Resistor_THT:R_Axial_DIN0207_L6.3mm_D2.5mm_P2.54mm_Vertical" V 7780 3700 50  0001 C CNN
F 3 "~" H 7850 3700 50  0001 C CNN
	1    7850 3700
	-1   0    0    1   
$EndComp
$Comp
L Device:R R?
U 1 1
P 7850 4000
AR Path="/632F8904" Ref="R?"  Part="1" 
AR Path="/62DBAF4C/632F8904" Ref="R70"  Part="1" 
F 0 "R70" V 7643 4000 50  0000 C CNN
F 1 "100k" V 7734 4000 50  0000 C CNN
F 2 "Resistor_THT:R_Axial_DIN0207_L6.3mm_D2.5mm_P2.54mm_Vertical" V 7780 4000 50  0001 C CNN
F 3 "~" H 7850 4000 50  0001 C CNN
	1    7850 4000
	-1   0    0    1   
$EndComp
$Comp
L power:GND #PWR?
U 1 1
P 7850 4150
AR Path="/632F8D31" Ref="#PWR?"  Part="1" 
AR Path="/62DB5276/632F8D31" Ref="#PWR?"  Part="1" 
AR Path="/62DBAF4C/632F8D31" Ref="#PWR0100"  Part="1" 
F 0 "#PWR0100" H 7850 3900 50  0001 C CNN
F 1 "GND" H 7855 3977 50  0000 C CNN
F 2 "" H 7850 4150 50  0001 C CNN
F 3 "" H 7850 4150 50  0001 C CNN
	1    7850 4150
	1    0    0    -1  
$EndComp
$Comp
L power:+12V #PWR?
U 1 1
P 7850 3550
AR Path="/62DB5276/632F909F" Ref="#PWR?"  Part="1" 
AR Path="/62DBAF4C/632F909F" Ref="#PWR099"  Part="1" 
F 0 "#PWR099" H 7850 3400 50  0001 C CNN
F 1 "+12V" V 7865 3678 50  0000 L CNN
F 2 "" H 7850 3550 50  0001 C CNN
F 3 "" H 7850 3550 50  0001 C CNN
	1    7850 3550
	1    0    0    -1  
$EndComp
Connection ~ 7000 3100
$Comp
L Device:R R?
U 1 1
P 7950 2900
AR Path="/6330CD66" Ref="R?"  Part="1" 
AR Path="/62DBAF4C/6330CD66" Ref="R71"  Part="1" 
F 0 "R71" V 7743 2900 50  0000 C CNN
F 1 "10k" V 7834 2900 50  0000 C CNN
F 2 "Resistor_THT:R_Axial_DIN0207_L6.3mm_D2.5mm_P7.62mm_Horizontal" V 7880 2900 50  0001 C CNN
F 3 "~" H 7950 2900 50  0001 C CNN
	1    7950 2900
	0    -1   -1   0   
$EndComp
Connection ~ 8700 3000
$Comp
L Device:R R?
U 1 1
P 8400 2600
AR Path="/63317573" Ref="R?"  Part="1" 
AR Path="/62DBAF4C/63317573" Ref="R72"  Part="1" 
F 0 "R72" V 8193 2600 50  0000 C CNN
F 1 "1M" V 8284 2600 50  0000 C CNN
F 2 "Resistor_THT:R_Axial_DIN0207_L6.3mm_D2.5mm_P2.54mm_Vertical" V 8330 2600 50  0001 C CNN
F 3 "~" H 8400 2600 50  0001 C CNN
	1    8400 2600
	0    -1   -1   0   
$EndComp
Wire Wire Line
	8550 2600 8700 2600
Wire Wire Line
	8700 2600 8700 3000
Wire Wire Line
	8250 2600 8100 2600
Wire Wire Line
	8100 2600 8100 2900
Connection ~ 8100 2900
$Comp
L Device:R R?
U 1 1
P 3200 2800
AR Path="/6331D289" Ref="R?"  Part="1" 
AR Path="/62DBAF4C/6331D289" Ref="R73"  Part="1" 
F 0 "R73" V 2993 2800 50  0000 C CNN
F 1 "100k" V 3084 2800 50  0000 C CNN
F 2 "Resistor_THT:R_Axial_DIN0207_L6.3mm_D2.5mm_P2.54mm_Vertical" V 3130 2800 50  0001 C CNN
F 3 "~" H 3200 2800 50  0001 C CNN
	1    3200 2800
	-1   0    0    1   
$EndComp
$Comp
L power:GND #PWR?
U 1 1
P 3200 2950
AR Path="/6331DAC1" Ref="#PWR?"  Part="1" 
AR Path="/62DB5276/6331DAC1" Ref="#PWR?"  Part="1" 
AR Path="/62DBAF4C/6331DAC1" Ref="#PWR0102"  Part="1" 
F 0 "#PWR0102" H 3200 2700 50  0001 C CNN
F 1 "GND" H 3205 2777 50  0000 C CNN
F 2 "" H 3200 2950 50  0001 C CNN
F 3 "" H 3200 2950 50  0001 C CNN
	1    3200 2950
	1    0    0    -1  
$EndComp
Wire Wire Line
	7300 2750 7450 2750
Wire Wire Line
	7450 2750 7450 2900
Wire Wire Line
	7450 3100 7300 3100
Connection ~ 7450 2900
Wire Wire Line
	7450 2900 7450 3100
Wire Wire Line
	8100 3100 8100 3850
Wire Wire Line
	7450 2900 7600 2900
Wire Wire Line
	9150 3000 9000 3000
$Comp
L Device:R R?
U 1 1
P 7600 3050
AR Path="/6333CE65" Ref="R?"  Part="1" 
AR Path="/62DBAF4C/6333CE65" Ref="R68"  Part="1" 
F 0 "R68" V 7393 3050 50  0000 C CNN
F 1 "100k" V 7484 3050 50  0000 C CNN
F 2 "Resistor_THT:R_Axial_DIN0207_L6.3mm_D2.5mm_P2.54mm_Vertical" V 7530 3050 50  0001 C CNN
F 3 "~" H 7600 3050 50  0001 C CNN
	1    7600 3050
	-1   0    0    1   
$EndComp
$Comp
L power:GND #PWR?
U 1 1
P 7600 3200
AR Path="/6333CE87" Ref="#PWR?"  Part="1" 
AR Path="/62DB5276/6333CE87" Ref="#PWR?"  Part="1" 
AR Path="/62DBAF4C/6333CE87" Ref="#PWR096"  Part="1" 
F 0 "#PWR096" H 7600 2950 50  0001 C CNN
F 1 "GND" H 7605 3027 50  0000 C CNN
F 2 "" H 7600 3200 50  0001 C CNN
F 3 "" H 7600 3200 50  0001 C CNN
	1    7600 3200
	1    0    0    -1  
$EndComp
Connection ~ 7600 2900
Wire Wire Line
	7600 2900 7800 2900
Wire Wire Line
	7850 3850 8100 3850
Connection ~ 7850 3850
Wire Wire Line
	2300 2300 2150 2300
Connection ~ 2150 2300
Text Notes 6700 3700 0    50   ~ 0
power-on reset
Wire Wire Line
	3200 2650 3350 2650
Connection ~ 3350 2650
Text Notes 2950 3250 0    50   ~ 0
to discharge C10
$EndSCHEMATC
